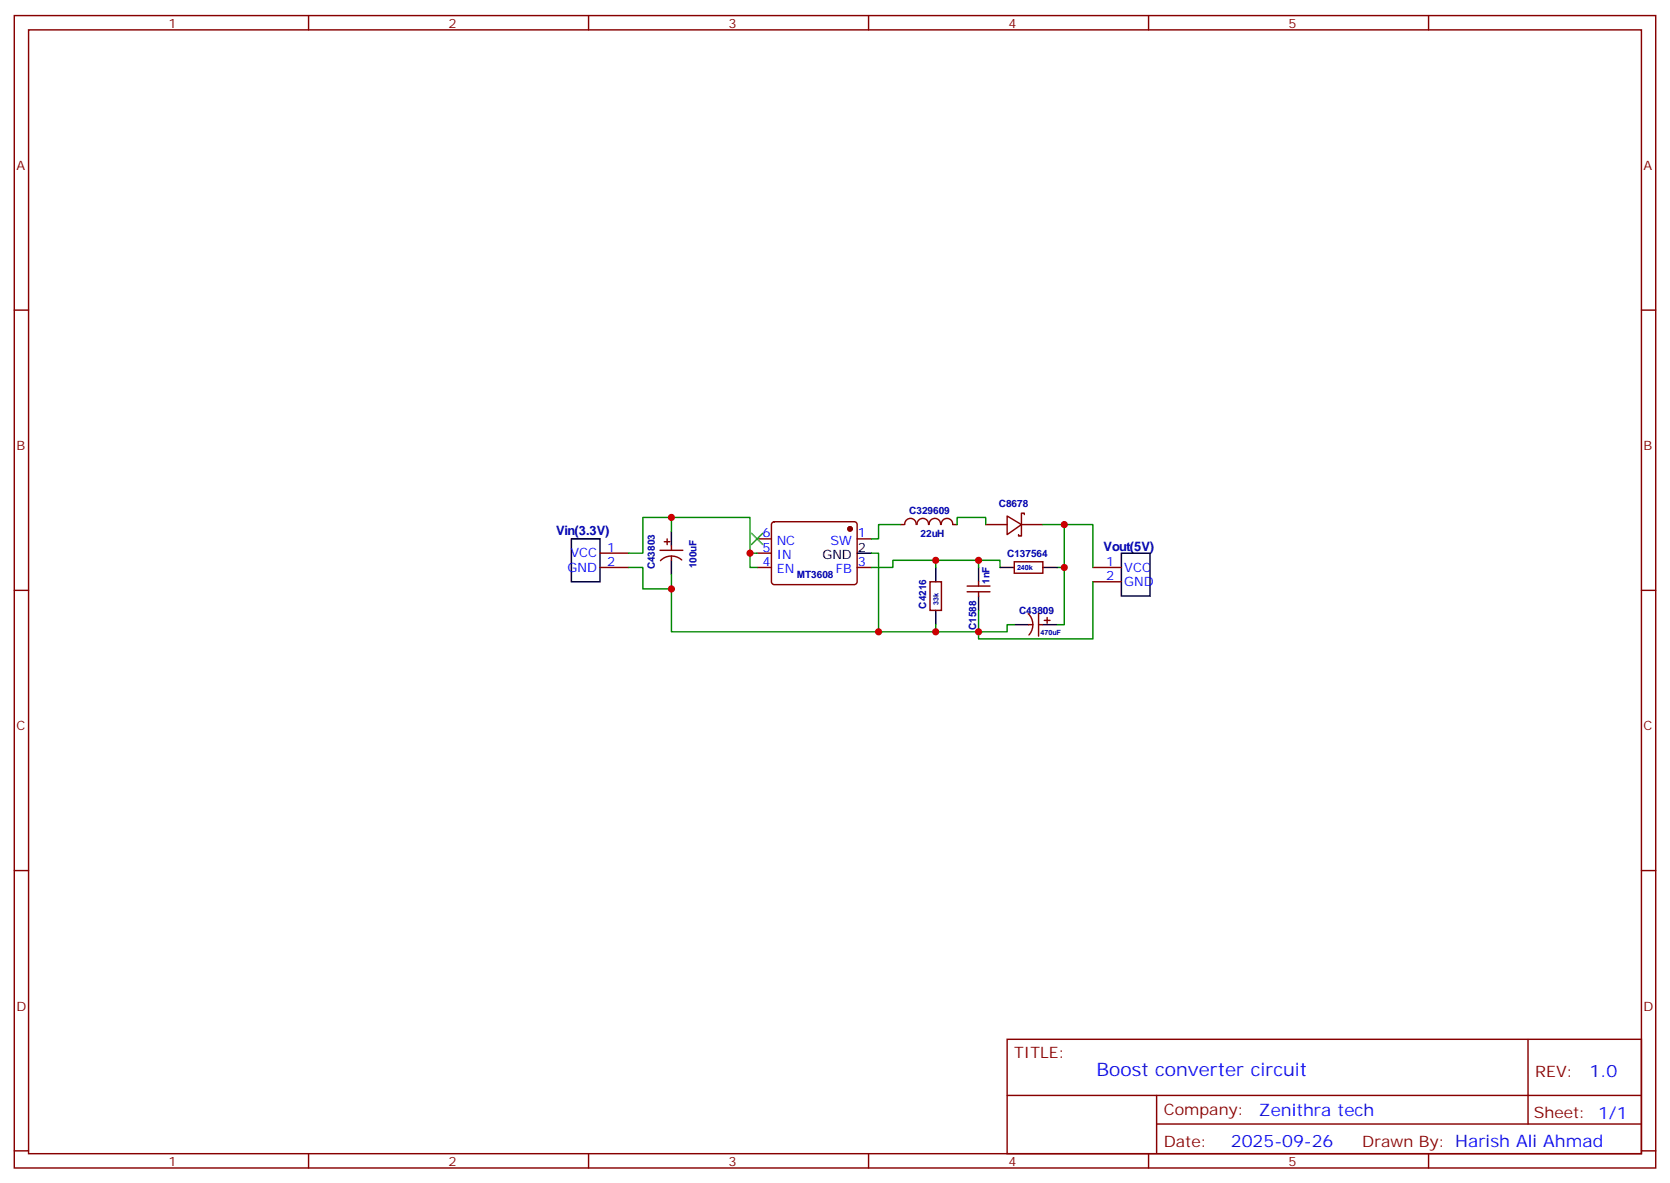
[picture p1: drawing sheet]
<svg xmlns="http://www.w3.org/2000/svg" width="412mm" height="292mm" viewBox="0 0 412 292" stroke-linecap="round" stroke-linejoin="round" font-family="sans-serif">
<g fill="none" stroke="#870000" stroke-width=".35">
<path d="M3.5 3.8h405.4v284.4h-405.4zM7.1 7.4h398.2v277.3h-398.2zM76.2 3.8v3.6M145.3 3.8v3.6M214.5 3.8v3.6M283.6 3.8v3.6M352.8 3.8v3.6M3.5 76.5h3.6M405.3 76.5h3.6M148.2 136.5h7M163 135.8h5.6M164 133.7h1.5"/>
<path d="M164.7 133v1.4M165.8 134.7v1.1M165.8 137.2v1.1M168.3 138.2a3.8 3.8 0 0 0-5.2 .1M187 133h3.5M187 136.5h3.5M190.7 128.9l.5-.2h19.8a.71 .71 0 0 1 .7 .7v14.1a.76 .76 0 0 1-.7 .8h-19.8a.76 .76 0 0 1-.7-.8v-14.1zM211.7 133h3.5M222.2 129.4h1.1M226.2 129.4a1.41 1.41 0 0 0-1.4-1.5 1.41 1.41 0 0 0-1.4 1.5M229.3 129.4a1.41 1.41 0 0 0-1.4-1.5 1.41 1.41 0 0 0-1.4 1.5M232.3 129.4a1.41 1.41 0 0 0-1.4-1.5 1.41 1.41 0 0 0-1.4 1.5"/>
<path d="M235.3 129.4a1.41 1.41 0 0 0-1.4-1.5 1.41 1.41 0 0 0-1.4 1.5M235.3 129.4h1.1M243.4 129.4h5.3M248.7 127.3l3.5 2.1-3.5 2.5zM250.5 138.6h7v2.8h-7zM252.2 129.4v2.9h-.7v-.4M252.2 129.4h5.3M252.9 127v-.4h-.7v2.8M3.5 145.7h3.6M148.2 140h7M187 140h3.5M211.7 140h3.5"/>
<path d="M229.7 143.5h2.8v7.1h-2.8zM238.8 146h5.7M238.8 144.6h5.7M241.7 143.5v1.1M241.7 146v1.1M253.9 151.4a3.8 3.8 0 0 1 .2 5.3M254 154.1h1.1M256.5 151.3v5.7M256.5 154.1h1M257.9 153.1h1.4M258.6 152.4v1.4M269.9 140h7"/>
<path d="M269.9 143.5h7M405.3 145.7h3.6M3.5 214.8h3.6M405.3 214.8h3.6M248.7 256.4h156.6v28.3h-156.6zM377.3 256.5v20.8M248.7 270.3h156.5M285.6 277.3h119.6M285.6 270.3v14.1M3.5 284h3.6M76.2 284.7v3.5M145.3 284.7v3.5"/>
<path d="M214.5 284.7v3.5M283.6 284.7v3.5M352.8 284.7v3.5M405.3 284h3.6"/>
</g>
<circle cx="209.9" cy="130.5" r=".53" fill="#870000" stroke="#870000" stroke-width=".35"/>
<g fill="none" stroke="#000" stroke-width=".35">
<path d="M141.1 133h7.1v10.5h-7.1zM165.8 131.2v3.5M165.8 138.3v3.5M211.7 136.5h3.5M276.9 136.5h7.1v10.6h-7.1zM231.1 140v3.5M231.1 150.6v3.5M241.7 140v3.5M241.7 147.1v3.5M246.9 140h3.6M250.5 154.1h3.5M257.5 154.1h3.6"/>
<path d="M257.5 140h3.6"/>
</g>
<g fill="none" stroke="#008700" stroke-width=".35">
<path d="M165.8 131.2v-3.5h-7.1v8.8h-3.5M165.8 127.7h19.4v12.3h1.8M185.2 136.5h1.8M215.2 136.5h1.8v19.4h31.7v-1.8h1.8M222.2 129.4h-5.2v3.6h-1.8M231.1 138.3v1.7M236.4 129.4v-1.7h7v1.7M241.7 138.3v1.7M257.5 129.4h12.4v10.6M262.8 129.4v24.7h-1.7M155.2 140h3.5v5.3h7.1M165.8 141.8v14.1h51.2"/>
<path d="M215.2 140h5.3v-1.7h26.4v1.7M231.1 154.1v1.8M261.1 140h1.7M269.9 143.5v14.2h-28.2v-7.1"/>
</g>
<path d="M185.6 131.6l2.8 2.8M188.4 131.6l-2.8 2.8" fill="none" stroke="#3c3" stroke-width=".35"/>
<g fill="#c00">
<circle cx="231.1" cy="138.3" r=".88"/>
<circle cx="231.1" cy="155.9" r=".88"/>
<circle cx="241.7" cy="155.9" r=".88"/>
<circle cx="217" cy="155.9" r=".88"/>
<circle cx="165.8" cy="145.3" r=".88"/>
<circle cx="165.8" cy="127.7" r=".88"/>
<circle cx="262.8" cy="129.4" r=".88"/>
<circle cx="262.8" cy="140" r=".88"/>
<circle cx="185.2" cy="136.5" r=".88"/>
<circle cx="241.7" cy="138.3" r=".88"/>
</g>
<text font-size="4.6" fill="#00f" x="270.8" y="265.5">Boost converter circuit</text>
<g font-size="4.2" fill="#00f">
<text x="392.5" y="265.7">1.0</text>
<text x="310.9" y="275.3">Zenithra tech</text>
<text x="304" y="283.1">2025-09-26</text>
</g>
<g font-size="3.9" fill="#800">
<text x="250.5" y="261">TITLE:</text>
<text x="379.1" y="265.7">REV:</text>
<text x="287.4" y="275.2">Company:</text>
<text x="378.7" y="275.8">Sheet: 1/1</text>
<text x="287.4" y="282.9">Date:</text>
<text x="336.4" y="283">Drawn By: Harish Ali Ahmad</text>
</g>
<g font-size="3.2" fill="#800">
<text x="41.6" y="6.8">1</text>
<text x="110.8" y="6.8">2</text>
<text x="179.9" y="6.8">3</text>
<text x="249.1" y="6.8">4</text>
<text x="318.2" y="6.8">5</text>
<text x="4.1" y="41.9">A</text>
<text x="405.9" y="41.9">A</text>
<text x="4.1" y="111.1">B</text>
<text x="405.9" y="111.1">B</text>
<text x="4.1" y="180.2">C</text>
<text x="405.9" y="180.2">C</text>
<text x="4.1" y="249.4">D</text>
<text x="405.9" y="249.4">D</text>
<text x="41.6" y="287.7">1</text>
<text x="110.8" y="287.7">2</text>
<text x="179.9" y="287.7">3</text>
<text x="249.1" y="287.7">4</text>
<text x="318.2" y="287.7">5</text>
</g>
<g font-size="3.2" fill="#000080">
<text x="137.3" y="131.9">Vin(3.3V)</text>
<text x="272.5" y="135.9">Vout(5V)</text>
</g>
<g font-size="3.2" fill="#00f">
<text x="140.9" y="137.5">VCC</text>
<text x="149.9" y="136.1">1</text>
<text x="188.3" y="136.1">5</text>
<text x="188.3" y="132.6">6</text>
<text x="191.8" y="137.9">IN</text>
<text x="191.8" y="134.4">NC</text>
<text x="205.1" y="134.4">SW</text>
<text x="211.8" y="132.6">1</text>
<text x="140.2" y="141.1">GND</text>
<text x="149.9" y="139.7">2</text>
<text x="188.3" y="139.7">4</text>
<text x="191.8" y="141.4">EN</text>
<text x="206.4" y="141.4">FB</text>
<text x="211.8" y="139.7">3</text>
<text x="273.1" y="139.7">1</text>
<text x="273.1" y="143.2">2</text>
<text x="277.6" y="141.1">VCC</text>
<text x="277.6" y="144.6">GND</text>
</g>
<g font-size="3.2">
<text x="203.1" y="137.9">GND</text>
<text x="211.8" y="136.1">2</text>
</g>
<g font-size="2.5" fill="#000080">
<text x="246.7" y="125.1">C8678</text>
<text x="224.5" y="126.8">C329609</text>
<text x="227.3" y="132.4">22uH</text>
<text x="248.7" y="137.4">C137564</text>
<text x="161.7" y="140.5" transform="rotate(-90 161.7 140.5)">C43803</text>
<text x="172" y="140.2" transform="rotate(-90 172 140.2)">100uF</text>
<text x="196.8" y="142.7">MT3608</text>
<text x="244.3" y="144" transform="rotate(-90 244.3 144)">1nF</text>
<text x="228.7" y="150.2" transform="rotate(-90 228.7 150.2)">C4216</text>
<text x="241.1" y="155.5" transform="rotate(-90 241.1 155.5)">C1588</text>
<text x="251.7" y="151.5">C43809</text>
</g>
<g font-size="1.8" fill="#000080">
<text x="251.1" y="140.7">240k</text>
<text x="231.7" y="149.4" transform="rotate(-90 231.7 149.4)">33k</text>
<text x="256.9" y="156.6">470uF</text>
</g>
</svg>
